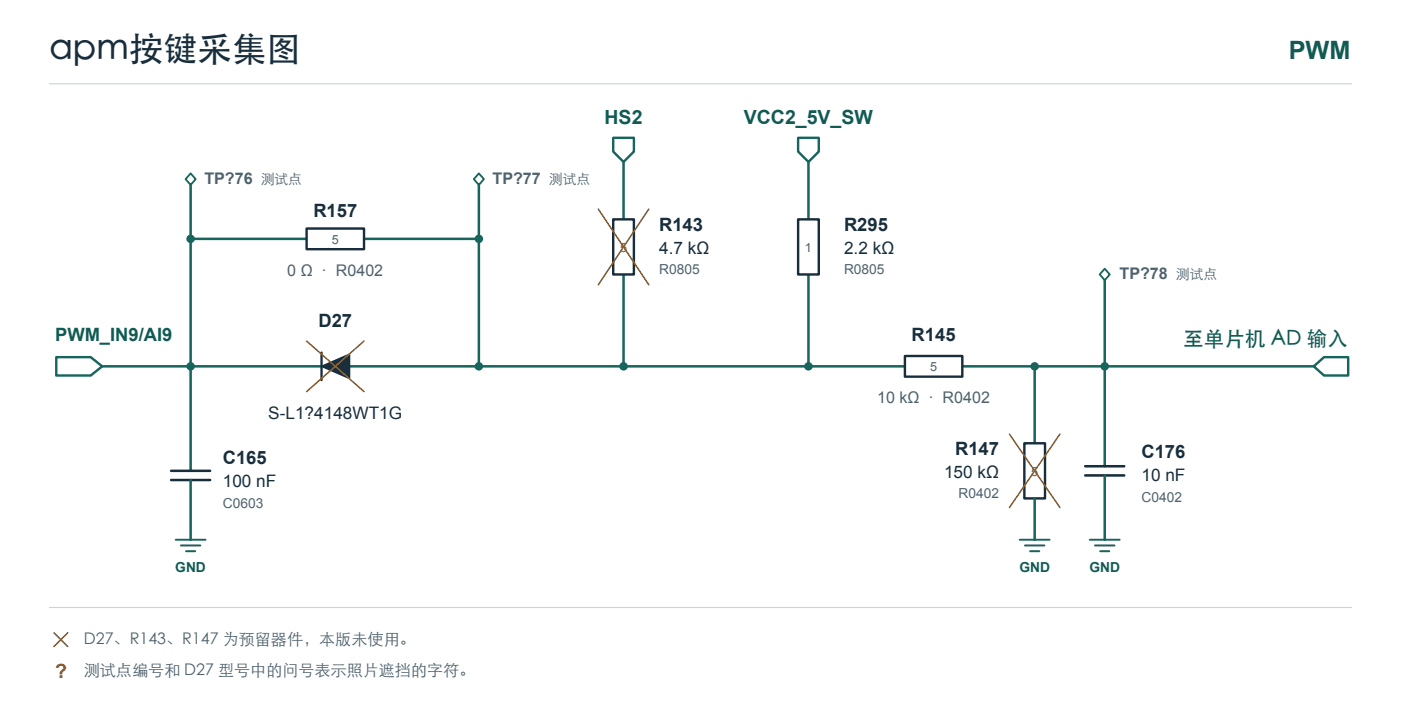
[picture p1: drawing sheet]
<svg xmlns="http://www.w3.org/2000/svg" width="430mm" height="219mm" viewBox="0 0 430 219" stroke-linecap="round" stroke-linejoin="round" font-family="sans-serif">
<path d="M15.2 25.8h400" fill="none" stroke="#cad5d7" stroke-width=".35"/>
<path d="M17.3 109.7h10.6l3.5 2.8-3.5 2.9h-10.6z" fill-rule="evenodd" fill="#fff" stroke="#17665e" stroke-width=".74"/>
<path d="M31.4 112.5h67.4M107.2 112.5h170.8M295.6 112.5h108" fill="none" stroke="#17665e" stroke-width=".78"/>
<path d="M403.6 112.5l3.2-2.8h7.4v5.7h-7.4z" fill-rule="evenodd" fill="#fff" stroke="#17665e" stroke-width=".74"/>
<path d="M99.1 112.5l8.1-3.5v7.1z" fill="#192e3c" stroke="#192e3c" stroke-width=".74"/>
<path d="M98.8 108.3v8.5" fill="none" stroke="#192e3c" stroke-width=".71"/>
<path d="M94.2 104.8l17.6 15.5M111.8 104.8l-17.6 15.5" fill="none" stroke="#a05b17" stroke-width=".46"/>
<path d="M58.6 56.8v87.8M147.1 56.8v55.7M58.6 73.4h35.6M111.8 73.4h35.3" fill="none" stroke="#17665e" stroke-width=".78"/>
<path d="M94.2 70.2h17.6v6.4h-17.6z" fill-rule="evenodd" fill="#fff" stroke="#192e3c" stroke-width=".74"/>
<g fill="#fff" stroke="#17665e" stroke-width=".56">
<path d="M58.6 53.3l1.5 1.7-1.5 1.8-1.6-1.8z" fill-rule="evenodd"/>
<path d="M147.1 53.3l1.6 1.7-1.6 1.8-1.5-1.8z" fill-rule="evenodd"/>
</g>
<g fill="#17665e">
<circle cx="58.6" cy="73.4" r="1.31"/>
<circle cx="58.6" cy="112.5" r="1.31"/>
<circle cx="147.1" cy="73.4" r="1.31"/>
<circle cx="147.1" cy="112.5" r="1.31"/>
</g>
<path d="M52.6 144.6h12M52.6 147.5h12" fill="none" stroke="#192e3c" stroke-width=".78"/>
<path d="M58.6 147.5v18.3" fill="none" stroke="#17665e" stroke-width=".78"/>
<path d="M54 165.8h9.1M55.6 167.6h6M57.1 169.3h2.9" fill="none" stroke="#17665e" stroke-width=".6"/>
<path d="M188.4 42.3h6.3v4.3l-3.1 3.1-3.2-3.1z" fill-rule="evenodd" fill="#fff" stroke="#17665e" stroke-width=".74"/>
<path d="M191.6 49.7v17.7M191.6 84.3v28.2" fill="none" stroke="#17665e" stroke-width=".78"/>
<path d="M188.4 67.4h6.3v16.9h-6.3z" fill-rule="evenodd" fill="#fff" stroke="#192e3c" stroke-width=".74"/>
<path d="M183.8 64.2l15.5 23.3M199.3 64.2l-15.5 23.3" fill="none" stroke="#a05b17" stroke-width=".46"/>
<circle cx="191.6" cy="112.5" r="1.31" fill="#17665e"/>
<path d="M245.2 42.3h6.3v4.3l-3.1 3.1-3.2-3.1z" fill-rule="evenodd" fill="#fff" stroke="#17665e" stroke-width=".74"/>
<path d="M248.4 49.7v17.7M248.4 84.3v28.2" fill="none" stroke="#17665e" stroke-width=".78"/>
<path d="M245.2 67.4h6.3v16.9h-6.3z" fill-rule="evenodd" fill="#fff" stroke="#192e3c" stroke-width=".74"/>
<circle cx="248.4" cy="112.5" r="1.31" fill="#17665e"/>
<path d="M278 109.4h17.6v6.3h-17.6z" fill-rule="evenodd" fill="#fff" stroke="#192e3c" stroke-width=".74"/>
<path d="M317.9 112.5v23.7" fill="none" stroke="#17665e" stroke-width=".78"/>
<path d="M314.7 136.2h6.3v16.9h-6.3z" fill-rule="evenodd" fill="#fff" stroke="#192e3c" stroke-width=".74"/>
<path d="M317.9 153.1v12.7" fill="none" stroke="#17665e" stroke-width=".78"/>
<path d="M313.3 165.8h9.1M314.9 167.6h6M316.4 169.3h2.9" fill="none" stroke="#17665e" stroke-width=".6"/>
<path d="M310.1 133.3l15.5 22.6M325.6 133.3l-15.5 22.6" fill="none" stroke="#a05b17" stroke-width=".46"/>
<circle cx="317.9" cy="112.5" r="1.31" fill="#17665e"/>
<path d="M339.4 86.1v57.1" fill="none" stroke="#17665e" stroke-width=".78"/>
<path d="M339.4 82.5l1.5 1.8-1.5 1.8-1.6-1.8z" fill-rule="evenodd" fill="#fff" stroke="#17665e" stroke-width=".56"/>
<path d="M333.4 143.2h12M333.4 146h12" fill="none" stroke="#192e3c" stroke-width=".78"/>
<path d="M339.4 146v19.8" fill="none" stroke="#17665e" stroke-width=".78"/>
<path d="M334.8 165.8h9.2M336.4 167.6h6M338 169.3h2.8" fill="none" stroke="#17665e" stroke-width=".6"/>
<circle cx="339.4" cy="112.5" r="1.31" fill="#17665e"/>
<path d="M15.2 186.6h400" fill="none" stroke="#cad5d7" stroke-width=".35"/>
<path d="M16.6 194.4l4.2 4.2M20.8 194.4l-4.2 4.2" fill="none" stroke="#a05b17" stroke-width=".46"/>
<text font-size="10.6" fill="#192e3c" x="15.2" y="18.7">apm按键采集图</text>
<text font-size="7.8" fill="#135a52" x="395.9" y="18">PWM</text>
<text font-size="6.3" fill="#135a52" x="363.5" y="106.2">至单片机 AD 输入</text>
<g font-size="6" fill="#135a52">
<text x="185.7" y="38.1">HS2</text>
<text x="228.5" y="38.1">VCC2_5V_SW</text>
</g>
<text font-size="6" fill="#a05b17" x="16.9" y="208.1">?</text>
<g font-size="5.6" fill="#192e3c">
<text x="96.3" y="66.7">R157</text>
<text x="202.5" y="70.9">R143</text>
<text x="259.3" y="70.9">R295</text>
<text x="97.8" y="100.5">D27</text>
<text x="280.1" y="104.8">R145</text>
<text x="68.4" y="142.5">C165</text>
<text x="293.4" y="139.7">R147</text>
<text x="350.7" y="140.8">C176</text>
</g>
<text font-size="5.6" fill="#135a52" x="16.9" y="104.8">PWM_IN9/AI9</text>
<g font-size="5.3" fill="#192e3c">
<text x="202.5" y="78">4.7 kΩ</text>
<text x="259.3" y="78">2.2 kΩ</text>
<text x="82.4" y="128.8">S-L1?4148WT1G</text>
<text x="68.4" y="149.6">100 nF</text>
<text x="290" y="146.8">150 kΩ</text>
<text x="350.7" y="147.8">10 nF</text>
</g>
<g font-size="4.9" fill="#4e626f">
<text x="62.8" y="56.4">TP?76</text>
<text x="151.3" y="56.4">TP?77</text>
<text x="88.3" y="84.7">0 Ω · R0402</text>
<text x="344" y="85.7">TP?78</text>
<text x="269.5" y="123.8">10 kΩ · R0402</text>
<text x="25.8" y="198.3">D27、R143、R147 为预留器件，本版未使用。</text>
<text x="25.8" y="207.8">测试点编号和 D27 型号中的问号表示照片遮挡的字符。</text>
</g>
<g font-size="4.2" fill="#4e626f">
<text x="80.1" y="56.4">测试点</text>
<text x="168.6" y="56.4">测试点</text>
<text x="202.5" y="84.3">R0805</text>
<text x="259.3" y="84.3">R0805</text>
<text x="361.2" y="85.7">测试点</text>
<text x="68.4" y="155.9">C0603</text>
<text x="294.4" y="153.1">R0402</text>
<text x="350.7" y="154.2">C0402</text>
</g>
<g font-size="4.2" fill="#135a52">
<text x="53.9" y="175.7">GND</text>
<text x="313.1" y="175.7">GND</text>
<text x="334.7" y="175.7">GND</text>
</g>
<g font-size="3.9" fill="#4e626f">
<text x="101.9" y="74.9">5</text>
<text x="190.5" y="77.3">5</text>
<text x="247.3" y="77.3">1</text>
<text x="285.7" y="114">5</text>
<text x="316.8" y="146.1">5</text>
</g>
</svg>
